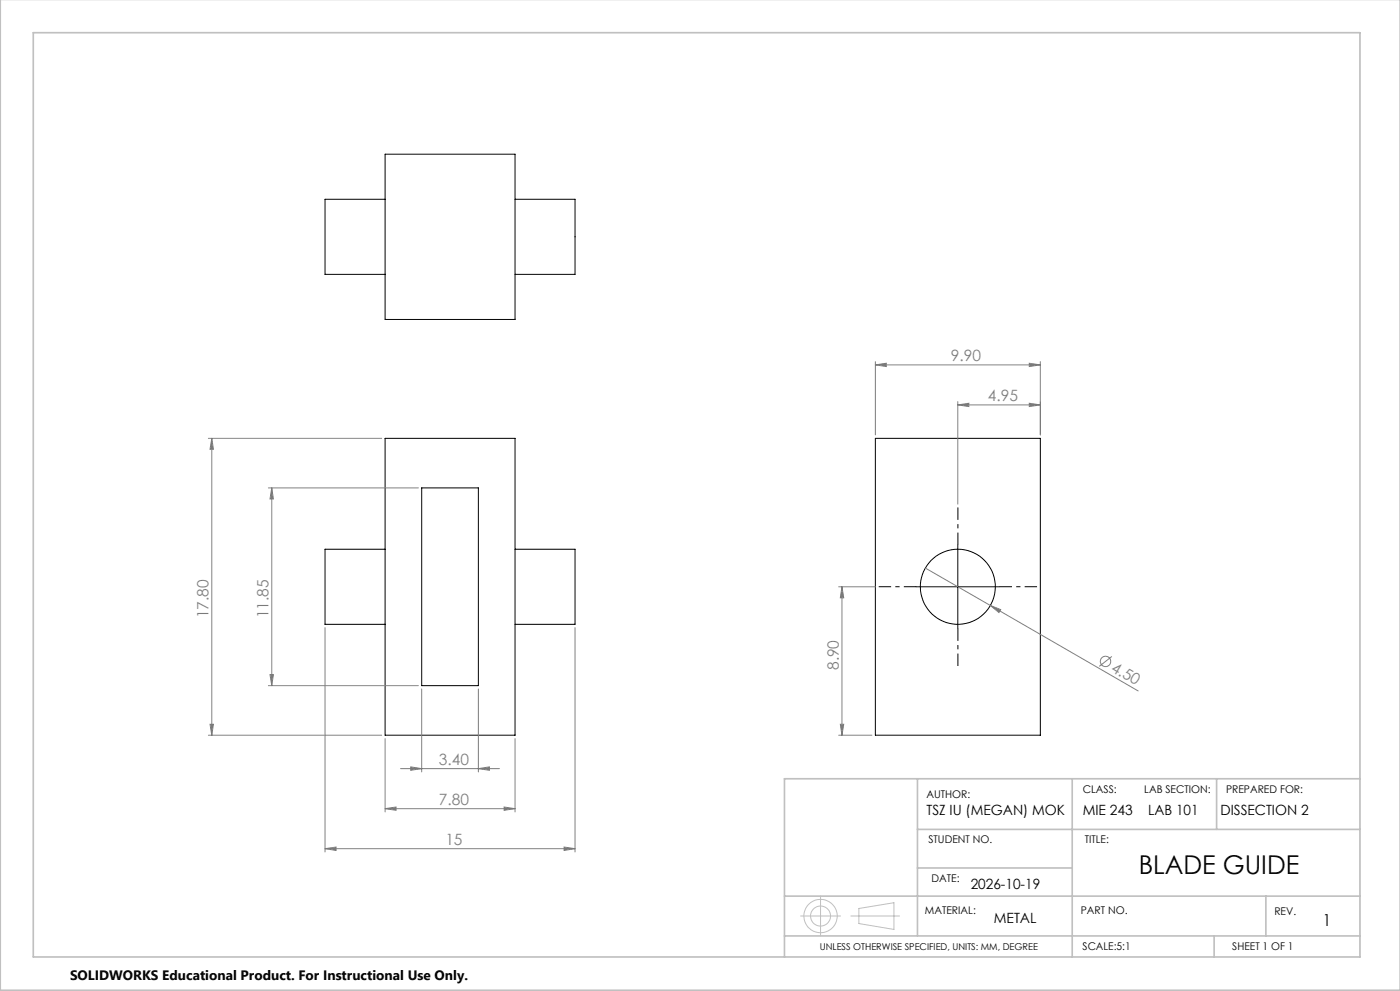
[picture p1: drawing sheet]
<svg xmlns="http://www.w3.org/2000/svg" width="420mm" height="297mm" viewBox="0 0 420 297" stroke-linecap="round" stroke-linejoin="round" font-family="sans-serif">
<g fill="none" stroke="#000" stroke-width=".3">
<path d="M115.5 59.7h-18v22.5h18M115.5 46.2h39v49.5h-39zM154.5 59.7h18v22.5h-18M115.5 131.4h39v88.9h-39zM262.6 131.4h49.5v88.9h-49.5zM126.5 146.2h17v59.3h-17zM115.5 164.6h-18v22.5h18M154.5 164.6h18v22.5h-18M274.8 175.9h25.1M287.3 163.4v24.9"/>
<circle cx="287.3" cy="175.9" r="11.3"/>
</g>
<g fill="none" stroke="#808080" stroke-width=".3">
<path d="M262.6 109.4l3.3-.5v1zM262.6 108.4v21.9M262.6 109.4h49.5M308.8 108.9l3.3 .5-3.3 .5zM312.1 108.4v21.9M62.5 131.4h52M63.5 131.4l.5 3.3h-1zM63.5 131.4v88.9M287.3 121.4l3.4-.5v.9zM287.3 120.4v30.7M287.3 121.4h24.8M308.8 120.9l3.3 .5-3.3 .4z"/>
<path d="M80.5 146.2h45M81.5 146.2l.5 3.3h-1zM81.5 146.2v59.3M251.6 175.9h11M252.6 175.9l.5 3.3h-1zM252.6 175.9v44.4M277.6 170.2l19.5 11.3M97.5 188.1v67.2M172.5 188.1v67.2M297.1 181.5l3.1 1.2-.5 .9zM297.1 181.5l44.4 25.6M333.6 196.7l-3.8 3"/>
<path d="M63 217.1h1l-.5 3.2zM80.5 205.5h45M81 202.2h1l-.5 3.3zM126.5 206.5v24.8M143.5 206.5v24.8M252.1 217.1h1l-.5 3.2zM62.5 220.3h52M115.5 221.4v21.9M120.2 230.4h29.7M123.2 229.8l3.3 .6-3.3 .5zM143.5 230.4l3.3-.6v1.1zM154.5 221.4v21.9"/>
<path d="M251.6 220.3h10M97.5 254.3l3.3-.4v1zM97.5 254.3h75M115.5 242.4l3.3-.5v.9zM115.5 242.4h39M151.2 241.9l3.3 .5-3.3 .4zM169.2 253.9l3.3 .4-3.3 .6z"/>
<circle cx="331.7" cy="198.2" r="1.55"/>
</g>
<g fill="none" stroke="#c0c0c0" stroke-width=".3">
<path d="M240.2 274.5h12M246.2 268.5v12M255.3 274.5h14.6M257.7 272.3l10.5-1.8v8l-10.5-1.7z"/>
<circle cx="246.2" cy="274.5" r="5"/>
<circle cx="246.2" cy="274.5" r="3"/>
</g>
<path d="M274.9 175.8h-11.3M287.4 163.3v-11.2M299.9 175.8h11.2M287.4 188.3v11.3" fill="none" stroke="#000" stroke-width=".3" stroke-dasharray="15.2 1.3 1.3 1.3" stroke-dashoffset="11.5" stroke-linecap="butt"/>
<path d="M.1 -.1v296.9h419.9M10 9.8h398v277h-398zM275.2 233.4v47.1M321.7 233.4v53.4M365 233.4v15.2M408 233.4h-172.7v53.4M275.2 248.6h132.8M235.3 268.6h172.7M275.2 260.1h46.5M379.8 268.6v11.9M235.3 280.5h172.7M364.2 280.5v6.3" fill="none" stroke="#c0c0c0" stroke-width=".5"/>
<g fill="#808080">
<path d="M297.1 181.5l3.1 1.2-.5 .9z"/>
<path d="M115.5 242.4l3.3-.5v.9zM151.2 241.9l3.3 .5-3.3 .4zM123.2 229.8l3.3 .6-3.3 .5zM143.5 230.4l3.3-.6v1.1zM262.6 109.4l3.3-.5v1zM308.8 108.9l3.3 .5-3.3 .5z"/>
<path d="M169.2 253.9l3.3 .4-3.3 .6zM97.5 254.3l3.3-.4v1z"/>
<path d="M63.5 131.4l.5 3.3h-1zM63 217.1h1l-.5 3.2zM81.5 146.2l.5 3.3h-1zM81 202.2h1l-.5 3.3zM252.6 175.9l.5 3.3h-1zM252.1 217.1h1l-.5 3.2z"/>
<path d="M287.3 121.4l3.4-.5v.9zM308.8 120.9l3.3 .5-3.3 .4z"/>
</g>
<text font-size="7.8" x="341.6" y="261.9">BLADE GUIDE</text>
<text font-size="4.9" x="396.8" y="277.5">1</text>
<g font-size="4.7" fill="#808080">
<text x="285.3" y="108.3">9.90</text>
<text x="296.4" y="120.3">4.95</text>
<text x="62.5" y="185.3" transform="rotate(-90 62.5 185.3)">17.80</text>
<text x="80.5" y="185.3" transform="rotate(-90 80.5 185.3)">11.85</text>
<text x="251.6" y="200.8" transform="rotate(-90 251.6 200.8)">8.90</text>
<text x="333" y="201" transform="rotate(30 333 201)">4.50</text>
<text x="131.7" y="229.3">3.40</text>
<text x="131.7" y="241.3">7.80</text>
<text x="133.6" y="253.3">15</text>
</g>
<g font-size="4.2">
<text x="277.9" y="244.4">TSZ IU (MEGAN) MOK</text>
<text x="324.8" y="244.4">MIE 243</text>
<text x="344.5" y="244.4">LAB 101</text>
<text x="366.1" y="244.4">DISSECTION 2</text>
<text x="291.2" y="266.5">2026-10-19</text>
<text x="298.1" y="276.5">METAL</text>
</g>
<text font-size="4.1" x="21" y="293.7">SOLIDWORKS Educational Product. For Instructional Use Only.</text>
<g font-size="3.2">
<text x="277.9" y="239">AUTHOR:</text>
<text x="324.8" y="237.6">CLASS:</text>
<text x="343.3" y="237.6">LAB SECTION:</text>
<text x="367.8" y="237.6">PREPARED FOR:</text>
<text x="278.5" y="252.8">STUDENT NO.</text>
<text x="325.5" y="252.8">TITLE:</text>
<text x="279.4" y="264.3">DATE:</text>
<text x="277.5" y="274">MATERIAL:</text>
<text x="324.3" y="274">PART NO.</text>
<text x="382.3" y="274.2">REV.</text>
<text x="324.8" y="284.6">SCALE:5:1</text>
<text x="369.7" y="284.6">SHEET 1 OF 1</text>
</g>
<text font-size="2.8" x="245.9" y="284.6">UNLESS OTHERWISE SPECIFIED, UNITS: MM, DEGREE</text>
</svg>
